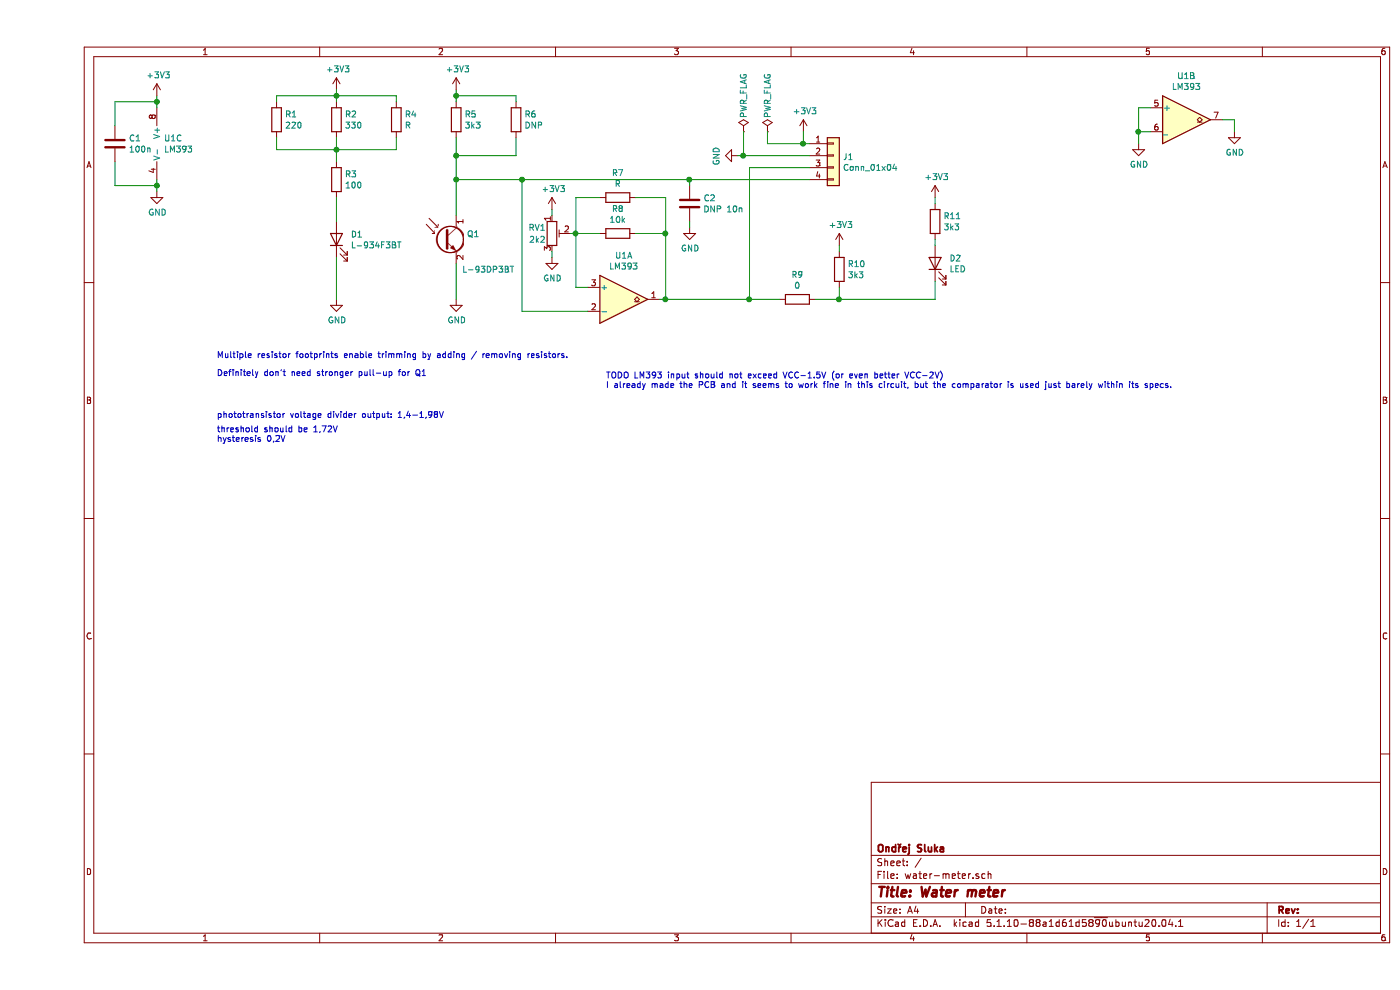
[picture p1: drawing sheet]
EESchema Schematic File Version 4
EELAYER 30 0
EELAYER END
$Descr A4 11693 8268
encoding utf-8
Sheet 1 1
Title "Water meter"
Date ""
Rev ""
Comp "Ondřej Sluka"
Comment1 ""
Comment2 ""
Comment3 ""
Comment4 ""
$EndDescr
$Comp
L Device:Q_Photo_NPN Q1
U 1 1
P 3400 2000
F 0 "Q1" H 3590 2046 50  0000 L CNN
F 1 "L-93DP3BT" H 3550 1750 50  0000 L CNN
F 2 "LED_THT:LED_D3.0mm_Horizontal_O1.27mm_Z2.0mm" H 3600 2100 50  0001 C CNN
F 3 "https://www.tme.eu/Document/4c1edb433cf7ed8639d339dfd904e2a8/l-932p3bt.pdf" H 3400 2000 50  0001 C CNN
	1    3400 2000
	1    0    0    -1  
$EndComp
$Comp
L Device:LED D1
U 1 1
P 2500 2000
F 0 "D1" V 2539 1882 50  0000 R CNN
F 1 "L-934F3BT" V 2448 1882 50  0000 R CNN
F 2 "LED_THT:LED_D3.0mm_Horizontal_O1.27mm_Z2.0mm" H 2500 2000 50  0001 C CNN
F 3 "~" H 2500 2000 50  0001 C CNN
	1    2500 2000
	0    -1   -1   0   
$EndComp
$Comp
L Device:R R3
U 1 1
P 2500 1500
F 0 "R3" H 2570 1546 50  0000 L CNN
F 1 "100" H 2570 1455 50  0000 L CNN
F 2 "Resistor_SMD:R_1206_3216Metric_Pad1.30x1.75mm_HandSolder" V 2430 1500 50  0001 C CNN
F 3 "~" H 2500 1500 50  0001 C CNN
	1    2500 1500
	1    0    0    -1  
$EndComp
$Comp
L Device:R R2
U 1 1
P 2500 1000
F 0 "R2" H 2570 1046 50  0000 L CNN
F 1 "330" H 2570 955 50  0000 L CNN
F 2 "Resistor_SMD:R_1206_3216Metric_Pad1.30x1.75mm_HandSolder" V 2430 1000 50  0001 C CNN
F 3 "~" H 2500 1000 50  0001 C CNN
	1    2500 1000
	1    0    0    -1  
$EndComp
$Comp
L Device:R R1
U 1 1
P 2000 1000
F 0 "R1" H 2070 1046 50  0000 L CNN
F 1 "220" H 2070 955 50  0000 L CNN
F 2 "Resistor_SMD:R_1206_3216Metric_Pad1.30x1.75mm_HandSolder" V 1930 1000 50  0001 C CNN
F 3 "~" H 2000 1000 50  0001 C CNN
	1    2000 1000
	1    0    0    -1  
$EndComp
$Comp
L Device:R R4
U 1 1
P 3000 1000
F 0 "R4" H 3070 1046 50  0000 L CNN
F 1 "R" H 3070 955 50  0000 L CNN
F 2 "Resistor_SMD:R_1206_3216Metric_Pad1.30x1.75mm_HandSolder" V 2930 1000 50  0001 C CNN
F 3 "~" H 3000 1000 50  0001 C CNN
	1    3000 1000
	1    0    0    -1  
$EndComp
Wire Wire Line
	2500 1850 2500 1650
Wire Wire Line
	2500 1350 2500 1250
Wire Wire Line
	2000 1150 2000 1250
Wire Wire Line
	2000 1250 2500 1250
Connection ~ 2500 1250
Wire Wire Line
	2500 1250 2500 1150
Wire Wire Line
	3000 1150 3000 1250
Wire Wire Line
	3000 1250 2500 1250
$Comp
L power:GND #PWR04
U 1 1
P 2500 2500
F 0 "#PWR04" H 2500 2250 50  0001 C CNN
F 1 "GND" H 2505 2327 50  0000 C CNN
F 2 "" H 2500 2500 50  0001 C CNN
F 3 "" H 2500 2500 50  0001 C CNN
	1    2500 2500
	1    0    0    -1  
$EndComp
$Comp
L power:GND #PWR06
U 1 1
P 3500 2500
F 0 "#PWR06" H 3500 2250 50  0001 C CNN
F 1 "GND" H 3505 2327 50  0000 C CNN
F 2 "" H 3500 2500 50  0001 C CNN
F 3 "" H 3500 2500 50  0001 C CNN
	1    3500 2500
	1    0    0    -1  
$EndComp
Wire Wire Line
	2500 2500 2500 2150
Wire Wire Line
	3500 2500 3500 2200
$Comp
L power:+3V3 #PWR05
U 1 1
P 3500 750
F 0 "#PWR05" H 3500 600 50  0001 C CNN
F 1 "+3V3" H 3515 923 50  0000 C CNN
F 2 "" H 3500 750 50  0001 C CNN
F 3 "" H 3500 750 50  0001 C CNN
	1    3500 750 
	1    0    0    -1  
$EndComp
$Comp
L power:+3V3 #PWR03
U 1 1
P 2500 750
F 0 "#PWR03" H 2500 600 50  0001 C CNN
F 1 "+3V3" H 2515 923 50  0000 C CNN
F 2 "" H 2500 750 50  0001 C CNN
F 3 "" H 2500 750 50  0001 C CNN
	1    2500 750 
	1    0    0    -1  
$EndComp
Wire Wire Line
	2500 750  2500 800 
Wire Wire Line
	2000 850  2000 800 
Wire Wire Line
	2000 800  2500 800 
Connection ~ 2500 800 
Wire Wire Line
	2500 800  2500 850 
Wire Wire Line
	2500 800  3000 800 
Wire Wire Line
	3000 800  3000 850 
$Comp
L Device:R R5
U 1 1
P 3500 1000
F 0 "R5" H 3570 1046 50  0000 L CNN
F 1 "3k3" H 3570 955 50  0000 L CNN
F 2 "Resistor_SMD:R_1206_3216Metric_Pad1.30x1.75mm_HandSolder" V 3430 1000 50  0001 C CNN
F 3 "~" H 3500 1000 50  0001 C CNN
	1    3500 1000
	1    0    0    -1  
$EndComp
$Comp
L Device:R R6
U 1 1
P 4000 1000
F 0 "R6" H 4070 1046 50  0000 L CNN
F 1 "DNP" H 4070 955 50  0000 L CNN
F 2 "Resistor_SMD:R_1206_3216Metric_Pad1.30x1.75mm_HandSolder" V 3930 1000 50  0001 C CNN
F 3 "~" H 4000 1000 50  0001 C CNN
	1    4000 1000
	1    0    0    -1  
$EndComp
Wire Wire Line
	3500 750  3500 800 
Wire Wire Line
	4000 850  4000 800 
Wire Wire Line
	4000 800  3500 800 
Connection ~ 3500 800 
Wire Wire Line
	3500 800  3500 850 
Wire Wire Line
	3500 1150 3500 1300
Wire Wire Line
	4000 1150 4000 1300
Wire Wire Line
	4000 1300 3500 1300
Connection ~ 3500 1300
Wire Wire Line
	3500 1300 3500 1500
Connection ~ 3500 1500
Wire Wire Line
	3500 1500 3500 1800
$Comp
L power:GND #PWR012
U 1 1
P 5850 1300
F 0 "#PWR012" H 5850 1050 50  0001 C CNN
F 1 "GND" H 5855 1127 50  0000 C CNN
F 2 "" H 5850 1300 50  0001 C CNN
F 3 "" H 5850 1300 50  0001 C CNN
	1    5850 1300
	0    1    1    0   
$EndComp
$Comp
L power:+3V3 #PWR011
U 1 1
P 6400 1100
F 0 "#PWR011" H 6400 950 50  0001 C CNN
F 1 "+3V3" H 6415 1273 50  0000 C CNN
F 2 "" H 6400 1100 50  0001 C CNN
F 3 "" H 6400 1100 50  0001 C CNN
	1    6400 1100
	1    0    0    -1  
$EndComp
Wire Wire Line
	6400 1100 6400 1200
Wire Wire Line
	6400 1200 6450 1200
$Comp
L Connector_Generic:Conn_01x04 J1
U 1 1
P 6650 1300
F 0 "J1" H 6730 1292 50  0000 L CNN
F 1 "Conn_01x04" H 6730 1201 50  0000 L CNN
F 2 "Connector_Wire:SolderWire-0.5sqmm_1x04_P4.6mm_D0.9mm_OD2.1mm" H 6650 1300 50  0001 C CNN
F 3 "~" H 6650 1300 50  0001 C CNN
	1    6650 1300
	1    0    0    -1  
$EndComp
$Comp
L power:PWR_FLAG #FLG01
U 1 1
P 6100 1100
F 0 "#FLG01" H 6100 1175 50  0001 C CNN
F 1 "PWR_FLAG" V 6100 1400 50  0000 C CNN
F 2 "" H 6100 1100 50  0001 C CNN
F 3 "~" H 6100 1100 50  0001 C CNN
	1    6100 1100
	1    0    0    -1  
$EndComp
$Comp
L power:PWR_FLAG #FLG02
U 1 1
P 5900 1100
F 0 "#FLG02" H 5900 1175 50  0001 C CNN
F 1 "PWR_FLAG" V 5900 1400 50  0000 C CNN
F 2 "" H 5900 1100 50  0001 C CNN
F 3 "~" H 5900 1100 50  0001 C CNN
	1    5900 1100
	1    0    0    -1  
$EndComp
Wire Wire Line
	6100 1100 6100 1200
Wire Wire Line
	6100 1200 6400 1200
Connection ~ 6400 1200
$Comp
L Comparator:LM393 U1
U 1 1
P 4900 2500
F 0 "U1" H 4900 2867 50  0000 C CNN
F 1 "LM393" H 4900 2776 50  0000 C CNN
F 2 "Package_SO:SOIC-8_3.9x4.9mm_P1.27mm" H 4900 2500 50  0001 C CNN
F 3 "http://www.ti.com/lit/ds/symlink/lm393.pdf" H 4900 2500 50  0001 C CNN
	1    4900 2500
	1    0    0    -1  
$EndComp
$Comp
L Comparator:LM393 U1
U 2 1
P 9600 1000
F 0 "U1" H 9600 1367 50  0000 C CNN
F 1 "LM393" H 9600 1276 50  0000 C CNN
F 2 "Package_SO:SOIC-8_3.9x4.9mm_P1.27mm" H 9600 1000 50  0001 C CNN
F 3 "http://www.ti.com/lit/ds/symlink/lm393.pdf" H 9600 1000 50  0001 C CNN
	2    9600 1000
	1    0    0    -1  
$EndComp
$Comp
L Comparator:LM393 U1
U 3 1
P 1100 1200
F 0 "U1" H 1058 1246 50  0000 L CNN
F 1 "LM393" H 1058 1155 50  0000 L CNN
F 2 "Package_SO:SOIC-8_3.9x4.9mm_P1.27mm" H 1100 1200 50  0001 C CNN
F 3 "http://www.ti.com/lit/ds/symlink/lm393.pdf" H 1100 1200 50  0001 C CNN
	3    1100 1200
	1    0    0    -1  
$EndComp
$Comp
L power:+3V3 #PWR01
U 1 1
P 1000 800
F 0 "#PWR01" H 1000 650 50  0001 C CNN
F 1 "+3V3" H 1015 973 50  0000 C CNN
F 2 "" H 1000 800 50  0001 C CNN
F 3 "" H 1000 800 50  0001 C CNN
	1    1000 800 
	1    0    0    -1  
$EndComp
$Comp
L power:GND #PWR02
U 1 1
P 1000 1600
F 0 "#PWR02" H 1000 1350 50  0001 C CNN
F 1 "GND" H 1005 1427 50  0000 C CNN
F 2 "" H 1000 1600 50  0001 C CNN
F 3 "" H 1000 1600 50  0001 C CNN
	1    1000 1600
	1    0    0    -1  
$EndComp
Wire Wire Line
	1000 1600 1000 1550
Wire Wire Line
	1000 900  1000 850 
$Comp
L Device:C C1
U 1 1
P 650 1200
F 0 "C1" H 765 1246 50  0000 L CNN
F 1 "100n" H 765 1155 50  0000 L CNN
F 2 "Capacitor_SMD:C_1206_3216Metric_Pad1.33x1.80mm_HandSolder" H 688 1050 50  0001 C CNN
F 3 "~" H 650 1200 50  0001 C CNN
	1    650  1200
	1    0    0    -1  
$EndComp
Wire Wire Line
	650  1350 650  1550
Wire Wire Line
	650  1550 1000 1550
Connection ~ 1000 1550
Wire Wire Line
	1000 1550 1000 1500
Wire Wire Line
	650  1050 650  850 
Wire Wire Line
	650  850  1000 850 
Connection ~ 1000 850 
Wire Wire Line
	1000 850  1000 800 
$Comp
L power:GND #PWR014
U 1 1
P 9200 1200
F 0 "#PWR014" H 9200 950 50  0001 C CNN
F 1 "GND" H 9205 1027 50  0000 C CNN
F 2 "" H 9200 1200 50  0001 C CNN
F 3 "" H 9200 1200 50  0001 C CNN
	1    9200 1200
	1    0    0    -1  
$EndComp
Wire Wire Line
	9200 1200 9200 1100
Wire Wire Line
	9200 1100 9300 1100
Wire Wire Line
	9200 1100 9200 900 
Wire Wire Line
	9200 900  9300 900 
Connection ~ 9200 1100
$Comp
L power:GND #PWR015
U 1 1
P 10000 1100
F 0 "#PWR015" H 10000 850 50  0001 C CNN
F 1 "GND" H 10005 927 50  0000 C CNN
F 2 "" H 10000 1100 50  0001 C CNN
F 3 "" H 10000 1100 50  0001 C CNN
	1    10000 1100
	1    0    0    -1  
$EndComp
Wire Wire Line
	10000 1100 10000 1000
Wire Wire Line
	10000 1000 9900 1000
$Comp
L power:+3V3 #PWR010
U 1 1
P 6700 2050
F 0 "#PWR010" H 6700 1900 50  0001 C CNN
F 1 "+3V3" H 6715 2223 50  0000 C CNN
F 2 "" H 6700 2050 50  0001 C CNN
F 3 "" H 6700 2050 50  0001 C CNN
	1    6700 2050
	1    0    0    -1  
$EndComp
$Comp
L Device:R R10
U 1 1
P 6700 2250
F 0 "R10" H 6770 2296 50  0000 L CNN
F 1 "3k3" H 6770 2205 50  0000 L CNN
F 2 "Resistor_SMD:R_1206_3216Metric_Pad1.30x1.75mm_HandSolder" V 6630 2250 50  0001 C CNN
F 3 "~" H 6700 2250 50  0001 C CNN
	1    6700 2250
	1    0    0    -1  
$EndComp
Wire Wire Line
	6700 2100 6700 2050
Wire Wire Line
	4050 1500 3500 1500
Wire Wire Line
	4050 2600 4600 2600
Wire Wire Line
	4050 1500 4050 2600
$Comp
L Device:C C2
U 1 1
P 5450 1700
F 0 "C2" H 5565 1746 50  0000 L CNN
F 1 "DNP 10n" H 5565 1655 50  0000 L CNN
F 2 "Capacitor_SMD:C_1206_3216Metric_Pad1.33x1.80mm_HandSolder" H 5488 1550 50  0001 C CNN
F 3 "~" H 5450 1700 50  0001 C CNN
	1    5450 1700
	1    0    0    -1  
$EndComp
$Comp
L power:GND #PWR09
U 1 1
P 5450 1900
F 0 "#PWR09" H 5450 1650 50  0001 C CNN
F 1 "GND" H 5455 1727 50  0000 C CNN
F 2 "" H 5450 1900 50  0001 C CNN
F 3 "" H 5450 1900 50  0001 C CNN
	1    5450 1900
	1    0    0    -1  
$EndComp
Wire Wire Line
	5450 1900 5450 1850
Wire Wire Line
	5450 1550 5450 1500
Wire Wire Line
	5450 1500 4050 1500
$Comp
L Device:R R8
U 1 1
P 4850 1950
F 0 "R8" V 4643 1950 50  0000 C CNN
F 1 "10k" V 4734 1950 50  0000 C CNN
F 2 "Resistor_SMD:R_1206_3216Metric_Pad1.30x1.75mm_HandSolder" V 4780 1950 50  0001 C CNN
F 3 "~" H 4850 1950 50  0001 C CNN
	1    4850 1950
	0    1    1    0   
$EndComp
Wire Wire Line
	4700 1950 4500 1950
Wire Wire Line
	4500 1950 4500 2400
Wire Wire Line
	4500 2400 4600 2400
Wire Wire Line
	5000 1950 5250 1950
Wire Wire Line
	5250 1950 5250 2500
Connection ~ 5250 2500
Wire Wire Line
	5250 2500 5200 2500
Connection ~ 4050 1500
$Comp
L Device:R_POT_TRIM RV1
U 1 1
P 4300 1950
F 0 "RV1" H 4250 2000 50  0000 R CNN
F 1 "2k2" H 4250 1900 50  0000 R CNN
F 2 "Potentiometer_SMD:Potentiometer_ACP_CA9-VSMD_Vertical" H 4300 1950 50  0001 C CNN
F 3 "~" H 4300 1950 50  0001 C CNN
	1    4300 1950
	1    0    0    -1  
$EndComp
$Comp
L Device:R R7
U 1 1
P 4850 1650
F 0 "R7" V 4643 1650 50  0000 C CNN
F 1 "R" V 4734 1650 50  0000 C CNN
F 2 "Resistor_SMD:R_1206_3216Metric_Pad1.30x1.75mm_HandSolder" V 4780 1650 50  0001 C CNN
F 3 "~" H 4850 1650 50  0001 C CNN
	1    4850 1650
	0    1    1    0   
$EndComp
Wire Wire Line
	4700 1650 4500 1650
Wire Wire Line
	4500 1650 4500 1950
Connection ~ 4500 1950
Wire Wire Line
	5000 1650 5250 1650
Wire Wire Line
	5250 1650 5250 1950
Connection ~ 5250 1950
$Comp
L power:+3V3 #PWR07
U 1 1
P 4300 1750
F 0 "#PWR07" H 4300 1600 50  0001 C CNN
F 1 "+3V3" H 4315 1923 50  0000 C CNN
F 2 "" H 4300 1750 50  0001 C CNN
F 3 "" H 4300 1750 50  0001 C CNN
	1    4300 1750
	1    0    0    -1  
$EndComp
Wire Wire Line
	4300 1750 4300 1800
$Comp
L power:GND #PWR08
U 1 1
P 4300 2150
F 0 "#PWR08" H 4300 1900 50  0001 C CNN
F 1 "GND" H 4305 1977 50  0000 C CNN
F 2 "" H 4300 2150 50  0001 C CNN
F 3 "" H 4300 2150 50  0001 C CNN
	1    4300 2150
	1    0    0    -1  
$EndComp
Wire Wire Line
	4300 2150 4300 2100
Wire Wire Line
	4450 1950 4500 1950
$Comp
L power:+3V3 #PWR013
U 1 1
P 7500 1650
F 0 "#PWR013" H 7500 1500 50  0001 C CNN
F 1 "+3V3" H 7515 1823 50  0000 C CNN
F 2 "" H 7500 1650 50  0001 C CNN
F 3 "" H 7500 1650 50  0001 C CNN
	1    7500 1650
	1    0    0    -1  
$EndComp
$Comp
L Device:R R11
U 1 1
P 7500 1850
F 0 "R11" H 7570 1896 50  0000 L CNN
F 1 "3k3" H 7570 1805 50  0000 L CNN
F 2 "Resistor_SMD:R_1206_3216Metric_Pad1.30x1.75mm_HandSolder" V 7430 1850 50  0001 C CNN
F 3 "~" H 7500 1850 50  0001 C CNN
	1    7500 1850
	1    0    0    -1  
$EndComp
Wire Wire Line
	7500 1700 7500 1650
$Comp
L Device:LED D2
U 1 1
P 7500 2200
F 0 "D2" V 7539 2082 50  0000 R CNN
F 1 "LED" V 7448 2082 50  0000 R CNN
F 2 "LED_SMD:LED_1206_3216Metric_Pad1.42x1.75mm_HandSolder" H 7500 2200 50  0001 C CNN
F 3 "~" H 7500 2200 50  0001 C CNN
	1    7500 2200
	0    -1   -1   0   
$EndComp
Wire Wire Line
	7500 2000 7500 2050
Wire Wire Line
	7500 2350 7500 2500
Wire Wire Line
	7500 2500 6700 2500
Connection ~ 5950 2500
Wire Wire Line
	6450 1500 5450 1500
Connection ~ 5450 1500
Wire Wire Line
	5950 1400 6450 1400
Wire Wire Line
	5950 1400 5950 2500
$Comp
L Device:R R9
U 1 1
P 6350 2500
F 0 "R9" V 6143 2500 50  0000 C CNN
F 1 "0" V 6234 2500 50  0000 C CNN
F 2 "Resistor_SMD:R_1206_3216Metric_Pad1.30x1.75mm_HandSolder" V 6280 2500 50  0001 C CNN
F 3 "~" H 6350 2500 50  0001 C CNN
	1    6350 2500
	0    1    1    0   
$EndComp
Wire Wire Line
	5850 1300 5900 1300
Wire Wire Line
	5900 1100 5900 1300
Connection ~ 5900 1300
Wire Wire Line
	5900 1300 6450 1300
Wire Wire Line
	6700 2400 6700 2500
Connection ~ 6700 2500
Wire Wire Line
	6700 2500 6500 2500
Wire Wire Line
	6200 2500 5950 2500
Wire Wire Line
	5250 2500 5950 2500
Text Notes 1500 3000 0    50   ~ 0
Multiple resistor footprints enable trimming by adding / removing resistors.
Text Notes 1500 3150 0    50   ~ 0
Definitely don't need stronger pull-up for Q1
Text Notes 1500 3500 0    50   ~ 0
phototransistor voltage divider output: 1,4-1,98V
Text Notes 1500 3700 0    50   ~ 0
threshold should be 1,72V\nhysteresis 0,2V
Text Notes 4750 3250 0    50   ~ 0
TODO LM393 input should not exceed VCC-1.5V (or even better VCC-2V)\nI already made the PCB and it seems to work fine in this circuit, but the comparator is used just barely within its specs.
$EndSCHEMATC
